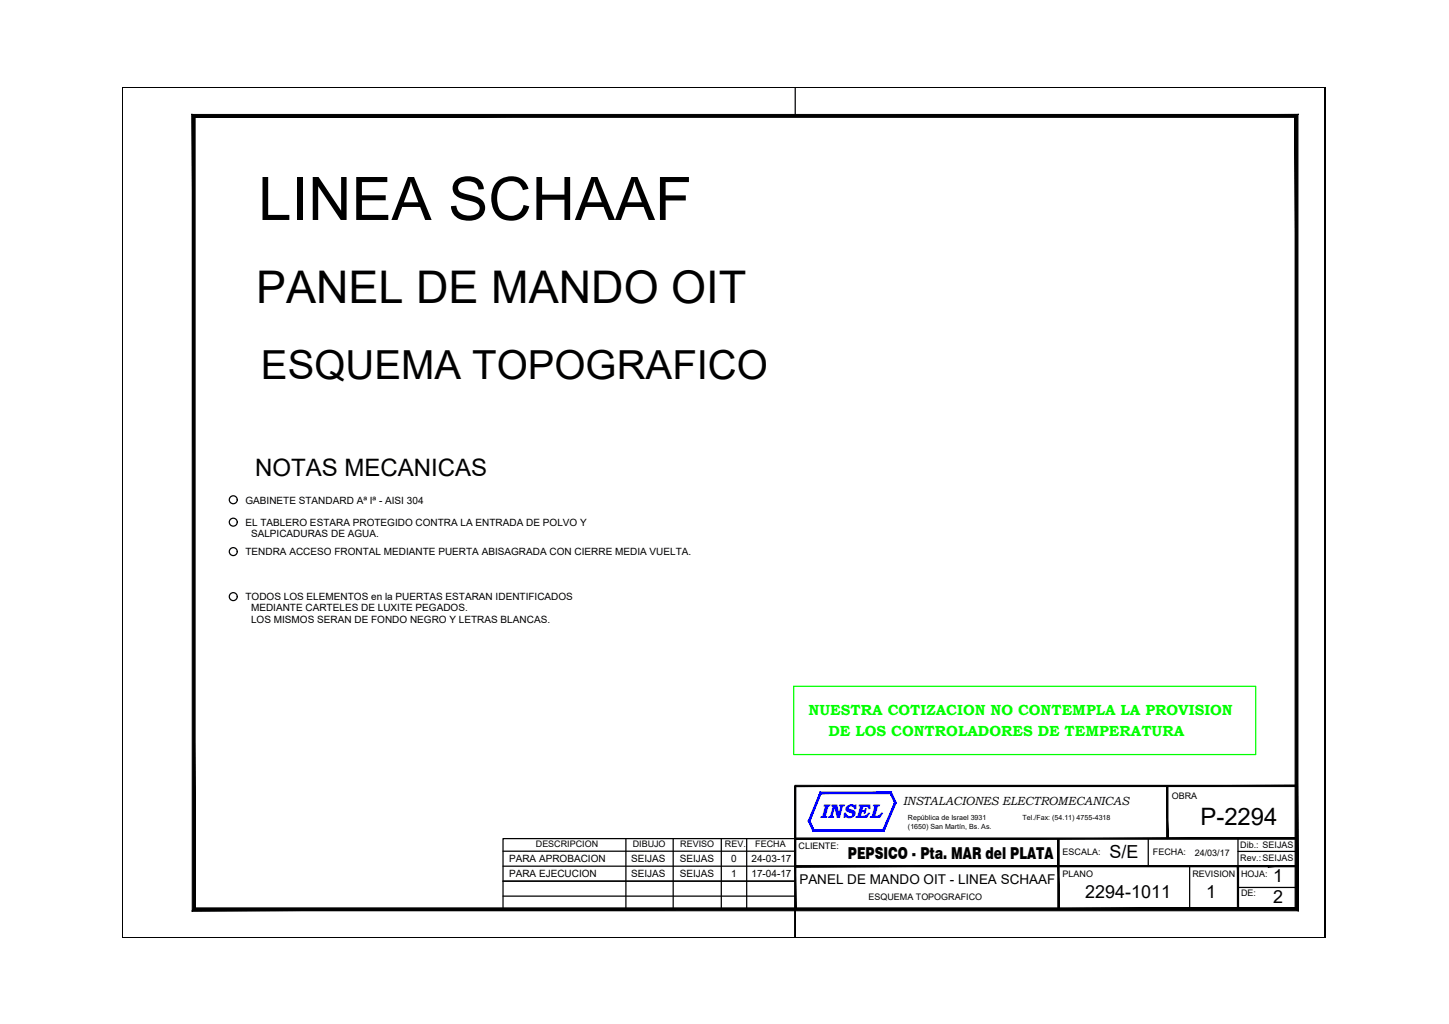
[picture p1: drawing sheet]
<svg xmlns="http://www.w3.org/2000/svg" width="297mm" height="210mm" viewBox="0 0 297 210" stroke-linecap="round" stroke-linejoin="round" font-family="sans-serif">
<!-- layer: 0 -->
<g fill="none" stroke="#000" stroke-width=".25">
<path d="M25 17.9h246.6v174.4h-246.6zM25 17.9h246.6v174.4v-174.4h-246.6v174.4h246.6h-246.6zM163 17.9v5.9M271.6 17.9v174.4M103.1 174.5h59.9M103.1 177.6h59.9M128.3 171.9v14.5M138 171.9v14.5M147.9 171.9v14.5M153.1 171.9v14.5M163 171.9h-59.9v14.5M235.4 171.9v5.7"/>
<path d="M243.9 177.6v8.8M253.8 174.5h12M253.8 171.9v5.7M103.1 183.7h59.9M103.1 180.6h59.9M163 186.4v5.9v-5.9M253.8 181.9h12"/>
<circle cx="47.8" cy="102.4" r=".81"/>
<circle cx="47.8" cy="107" r=".81"/>
<circle cx="47.8" cy="113.1" r=".81"/>
<circle cx="47.8" cy="122.3" r=".81"/>
</g>
<g fill="#000" stroke="#000" stroke-width=".2">
<path d="M163 177.4v.3l97-.3zM163 177.7l97-.3v.3zM260 177.4v.3l5.8-.3zM260 177.7l5.8-.3v.3z"/>
<path d="M163 161v.2l102.8-.2zM163 161.2l102.8-.2v.2z"/>
<path d="M163 171.8v.2l102.8-.2zM163 172l102.8-.2v.2z"/>
<path d="M239.2 161.1v10.8h.2zM239.2 161.1h.2v10.8z"/>
<path d="M162.9 161.1v25.3h.2zM162.9 161.1h.2v25.3z"/>
<path d="M216.8 171.9v14.5h.3zM216.8 171.9h.3v14.5z"/>
<path d="M253.7 177.6v8.8h.2zM253.7 177.6h.2v8.8z"/>
<path d="M265.5 24.1v162l.6 .6zM265.5 24.1l.6-.6v163.2zM40 24.1h225.5l.6-.6zM39.4 23.5h226.7l-226.1 .6zM39.4 23.5l.6 162.6v-162zM39.4 23.5l.6 162.6-.6 .6zM40 186.1l-.6 .6 226.1-.6zM39.4 186.7l226.1-.6 .6 .6z"/>
</g>
<!-- layer: L-Linea -->
<path d="M165.7 168.3l.9 2.1 .2-.4zM165.7 168.3h.3l.8 1.7zM168.1 162.4l-2.4 5.9h.3zM168.1 162.4l.2 .3-2.3 5.6zM168.1 162.4l.2 .3 14.4-.3zM168.3 162.7l14.4-.3-.2 .3zM182.7 162.4l-.2 .3 1.2 1.9zM182.5 162.7l1.2 1.9h-.3zM183.4 164.6l-2.2 5.8 2.5-5.8zM183.4 164.6l-2.2 5.8-.2-.4zM166.6 170.4h14.6l-.2-.4zM166.8 170h14.2l-14.4 .4z" fill="#00f" stroke="#00f" stroke-width=".2"/>
<!-- layer: GABINETE -->
<path d="M162.7 140.7h94.7v14h-94.7z" fill="none" stroke="#0f0" stroke-width=".25"/>
<text font-size="12.3" x="52.9" y="45.1">LINEA SCHAAF</text>
<text font-size="9.2" x="52.5" y="62.2">PANEL DE MANDO OIT</text>
<text font-size="8.2" x="53.5" y="77.6">ESQUEMA TOPOGRAFICO</text>
<g font-size="4.9">
<text x="52.3" y="97.6">NOTAS MECANICAS</text>
<text x="246.1" y="169.1">P-2294</text>
</g>
<text font-size="4.2" fill="#00f" x="168" y="167.8">INSEL</text>
<g font-size="3.7">
<text x="227.4" y="175.9">S/E</text>
<text x="222.5" y="184">2294-1011</text>
<text x="247.3" y="184.1">1</text>
<text x="261" y="185.1">2</text>
<text x="261" y="180.9">1</text>
</g>
<text font-size="3.4" x="173.8" y="176">PEPSICO - Pta. MAR del PLATA</text>
<g font-size="3" fill="#0f0">
<text x="165.8" y="146.6">NUESTRA COTIZACION NO CONTEMPLA LA PROVISION</text>
<text x="169.9" y="150.8">DE LOS CONTROLADORES DE TEMPERATURA</text>
</g>
<text font-size="2.8" x="163.9" y="181.2">PANEL DE MANDO OIT - LINEA SCHAAF</text>
<text font-size="2.4" x="185.1" y="165">INSTALACIONES ELECTROMECANICAS</text>
<g font-size="2.1">
<text x="50.3" y="107.8">EL TABLERO ESTARA PROTEGIDO CONTRA LA ENTRADA DE POLVO Y</text>
<text x="50.3" y="103.2">GABINETE STANDARD Aª Iª - AISI 304</text>
<text x="50.3" y="113.9">TENDRA ACCESO FRONTAL MEDIANTE PUERTA ABISAGRADA CON CIERRE MEDIA VUELTA.</text>
<text x="51.5" y="110.2">SALPICADURAS DE AGUA.</text>
<text x="50.3" y="123">TODOS LOS ELEMENTOS en la PUERTAS ESTARAN IDENTIFICADOS</text>
<text x="51.5" y="125.3">MEDIANTE CARTELES DE LUXITE PEGADOS.</text>
<text x="51.5" y="127.7">LOS MISMOS SERAN DE FONDO NEGRO Y LETRAS BLANCAS.</text>
<text x="104.3" y="176.8">PARA APROBACION</text>
<text x="104.3" y="179.8">PARA EJECUCION</text>
<text x="129.4" y="176.6">SEIJAS</text>
<text x="129.4" y="179.7">SEIJAS</text>
<text x="139.3" y="176.6">SEIJAS</text>
<text x="139.3" y="179.7">SEIJAS</text>
<text x="149.9" y="176.7">0</text>
<text x="149.9" y="179.7">1</text>
<text x="154" y="176.8">24-03-17</text>
<text x="154" y="179.9">17-04-17</text>
</g>
<g font-size="1.8">
<text x="240.2" y="163.9">OBRA</text>
<text x="109.8" y="173.7">DESCRIPCION</text>
<text x="129.7" y="173.7">DIBUJO</text>
<text x="139.4" y="173.7">REVISO</text>
<text x="148.6" y="173.7">REV.</text>
<text x="154.8" y="173.7">FECHA</text>
<text x="254.2" y="173.9">Dib.: SEIJAS</text>
<text x="163.7" y="174">CLIENTE:</text>
<text x="217.8" y="175.3">ESCALA:</text>
<text x="217.8" y="179.8">PLANO</text>
<text x="236.3" y="175.3">FECHA:</text>
<text x="244.4" y="179.8">REVISION</text>
<text x="244.9" y="175.4">24/03/17</text>
<text x="254.2" y="176.6">Rev.:SEIJAS</text>
<text x="254.4" y="179.8">HOJA:</text>
<text x="178" y="184.4">ESQUEMA TOPOGRAFICO</text>
<text x="254.4" y="183.6">DE:</text>
</g>
<g font-size="1.5">
<text x="186.1" y="168.2">República de Israel 3931</text>
<text x="186.1" y="169.9">(1650) San Martín, Bs. As.</text>
<text x="209.6" y="168.2">Tel./Fax: (54.11) 4755-4318</text>
</g>
</svg>
